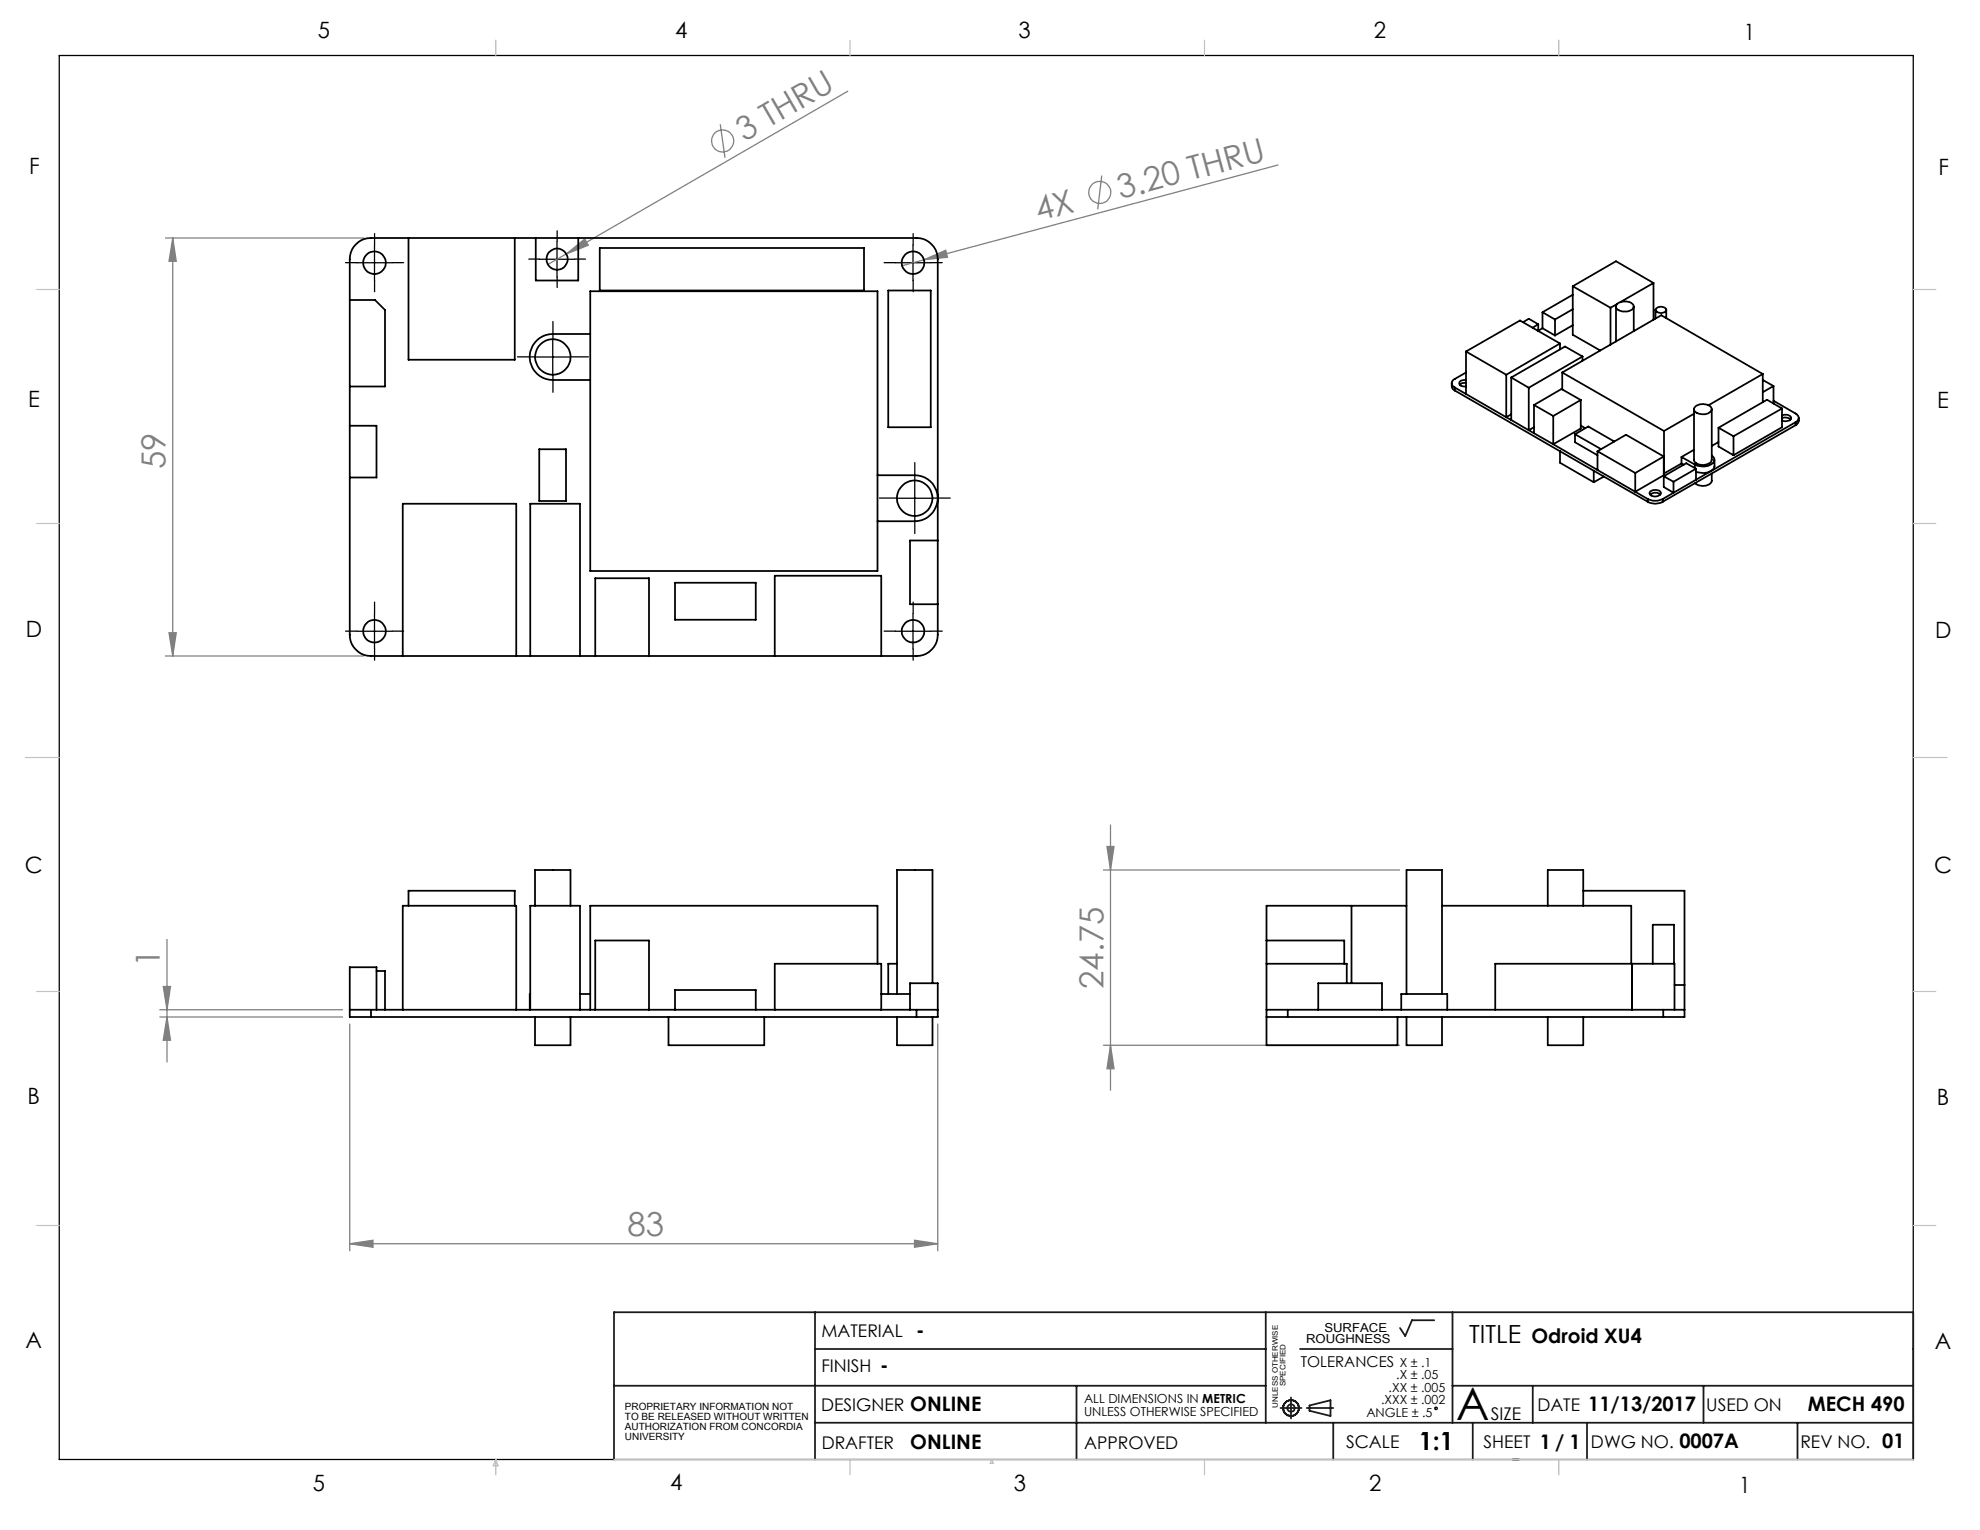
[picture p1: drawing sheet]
<svg xmlns="http://www.w3.org/2000/svg" width="279mm" height="216mm" viewBox="0 0 279 216" stroke-linecap="round" stroke-linejoin="round" font-family="sans-serif">
<g fill="none" stroke="#808080" stroke-width=".18">
<path d="M101.6 17.5l.7 4.8M119.6 12.9l-39.7 22.9M23.4 33.6h27.9M24.4 33.6v59M24.4 33.6l.5 3.3h-1.1zM79.9 35.8l2.6-2.1 .5 .9zM79.9 35.8l-2.6 1.5M130.4 36.7l3.1-1.4 .2 1zM130.4 36.7l-3.1 .8M155.5 24.8l-.6 4.7M180.3 23.3l-49.9 13.4M23.4 92.6h27.9"/>
<path d="M23.8 89.3h1.1l-.5 3.3zM156.2 119.5h1l-.5 3.3zM156.7 116.4v37.4M23 139.2h1.1l-.5 3.3zM23.6 132.6v17.3M155.7 122.8h41.8M22.5 142.5h25.8M22.5 143.5h25.8M23.6 143.5l.5 3.3h-1.1zM49.4 144.5v32M132.3 144.5v32M155.7 147.5h41.8"/>
<path d="M156.7 147.5l.5 3.3h-1zM49.4 175.5l3.2-.5v1zM49.4 175.5h82.9M129 175l3.3 .5-3.3 .5z"/>
<circle cx="102" cy="19.9" r="1.56"/>
<circle cx="155.2" cy="27.1" r="1.56"/>
</g>
<g fill="none" stroke="#000" stroke-width=".18">
<path d="M8.4 7.8h261.6v198.2h-261.6zM50.3 37.1h5.1M52.8 34.6v5M76.1 36.6h5M78.6 34.1v5M126.3 37.1h5M128.8 34.6v5M75.5 50.4h5M78 47.9v5M126.6 70.3h5M129.1 67.8v5M50.3 89.1h5.1"/>
<path d="M52.8 86.6v5M126.3 89.1h5M128.8 86.6v5"/>
<circle cx="202.6" cy="198.7" r=".17"/>
</g>
<g fill="none" stroke="#191924" stroke-width=".25">
<path d="M86.6 195.5h92M115 185.2v20.8M115 190.4h63.6M151.9 195.5v10.5M178.6 185.2v15.6M180.7 198.7h3M182.2 197.2v3M183.4 190.4h21.6M184.4 198.7h3.7M184.8 198.3l2.9-.7v2.2l-2.9-.7zM202.4 186.3h-3.2l-.9 2.2-.7-1.1M205 185.2v15.6"/>
<path d="M205 195.5h65M216.3 195.5v5.3M240.4 195.5v5.3M86.6 206v-20.8h183.4v20.8M115 200.8h155M188.1 200.8v5.2M207.8 200.8v5.2M213.4 206h.9M223.9 200.8v5.2M253.6 200.8v5.2"/>
<circle cx="182.2" cy="198.7" r="1.11"/>
<circle cx="182.2" cy="198.7" r=".51"/>
</g>
<g fill="none" stroke="#000" stroke-width=".18" stroke-dasharray="15.2 1.3 1.3 1.3">
<path d="M50.4 37.1h-1.6M52.9 34.6v-1.6M52.9 39.6v1.6M55.4 37.1h1.6M76.1 36.6h-1.5M78.6 34.1v-1.5M78.6 39.1v1.5M81.1 36.6h1.5M126.4 37.1h-1.6M128.9 34.6v-1.6M128.9 39.6v1.6M131.4 37.1h1.6"/>
<path d="M75.5 50.4h-2.5M78 47.9v-2.5M78 52.9v2.5M80.5 50.4h2.5M126.6 70.3h-2.5M129.1 67.8v-2.5M129.1 72.8v2.5M131.6 70.3h2.5M50.4 89.1h-1.6M52.9 86.6v-1.6M52.9 91.6v1.6M55.4 89.1h1.6"/>
<path d="M126.4 89.1h-1.6M128.9 86.6v-1.6M128.9 91.6v1.6M131.4 89.1h1.6"/>
</g>
<g fill="none" stroke="#c0c0c0" stroke-width=".18">
<path d="M70 5.7v2.1M119.9 5.7v2.1M170 5.7v2.1M220 5.7v2.1M5.2 40.9h3.2M270 40.9h3.2M5.2 73.9h3.2M270 73.9h3.2M3.6 106.9h4.8M270 106.9h4.7M5.2 139.9h3.2M270 139.9h3.2"/>
<path d="M5.2 172.9h3.2M270 172.9h3.2M70 206v2.1M70 206l.3 .8h-.7zM86.6 206h183.4M119.9 206v2.1M139.9 206l.3 .5h-.5zM170 206v2.1M220 206v2.1"/>
</g>
<g fill="#808080">
<path d="M130.4 36.7l3.1-1.4 .2 1z"/>
<path d="M79.9 35.8l2.6-2.1 .5 .9z"/>
<path d="M49.4 175.5l3.2-.5v1zM129 175l3.3 .5-3.3 .5z"/>
<path d="M23 139.2h1.1l-.5 3.3zM23.6 143.5l.5 3.3h-1.1zM24.4 33.6l.5 3.3h-1.1zM23.8 89.3h1.1l-.5 3.3zM156.2 119.5h1l-.5 3.3zM156.7 147.5l.5 3.3h-1z"/>
</g>
<g fill="none" stroke="#000" stroke-width=".25">
<path d="M50.2 34.5a2.79 2.79 0 0 1 2.2-.9h76.9a3 3 0 0 1 3 3v53a3 3 0 0 1-3 3h-76.9a3 3 0 0 1-3-3v-53a2.94 2.94 0 0 1 .8-2.1zM57.6 33.6v17.2h15v-17.2M75.6 33.6v6h6v-6M84.6 35h37.3v6h-37.3zM233.3 39.9l-5.3-3-6.1 3.5M233.3 39.9l-4.6 2.7M233.3 39.9v5.2M49.4 42.3h3.5l1.4 1.4v10.8h-4.9M83.3 47.1h-5.3a3.2 3.2 0 0 0-3.3 3.3 3.2 3.2 0 0 0 3.3 3.2h5.3M83.3 41.1h40.5v39.5h-40.5zM125.3 41h6v19.3h-6zM204.9 54.1v.5l.1 .3 .3 .2"/>
<path d="M205.3 54.7l1.6 .9M205.3 54.7v.4M205.3 55.1l19.6 11.3M206.9 53.6a.72 .72 0 0 0-1 .6 .89 .89 0 0 0 1 .3M206.9 52.6l-1.6 .9a.64 .64 0 0 0-.4 .6 .64 .64 0 0 0 .4 .6M206.9 54h-.5l-.4 .3M206.9 55.6l5.6 3.3M206.9 49.6v6M206.9 49.6l5.6 3.3M212.5 58.9l.8 .4M212.5 52.9v6M213.3 58.5l-.8 .4"/>
<path d="M213.3 59.3l2.4 1.4M213.3 53.3v6M213.3 53.3l2.4 1.4M214.9 45.5l.8-.5 1.4 .8M215.7 54.7v6M216.5 57.1v4M216.5 57.1l2.7 1.6M217.1 45.8l-.8 .4M217.1 45.8v.9M217.7 46.3l-.6 .4M217.7 46.3l1.7 1M217.7 44.1v2.2"/>
<path d="M217.7 44.1l1.7 1M219.2 58.7v4M219.4 45.1v2.2M220.1 48.5v.8M220.1 48.5l-5.6-3.3-7.6 4.4M220.1 48.5l-7.6 4.4M220.5 52.6l13.9-8.1 14.3 8.3M220.5 52.6l14.3 8.2M220.5 52.6v2.4M221.9 45.9l-2.5 1.4M221.9 40.4v6.8l3.9 2.3M221.9 40.4l5.4 3"/>
<path d="M221.9 43.6l-2.5 1.5M221.9 41.6l-4.2 2.5M223.1 56.4v4.1l-3.9 2.2M223.1 56.4l-2.8-1.5-3.8 2.2M223.1 56.4l-3.9 2.3M223.3 50.3l-7.6 4.4M223.3 50.3l-2.5-1.4-7.5 4.4M223.3 50.3v.6M227.3 43.4v5.2M228 43.3v4.9M228.2 42.9l-.9 .5M228.2 42.9a1.64 1.64 0 0 1 2.3 .2 .9 .9 0 0 1-1.1 .9 1.1 1.1 0 0 1-1.4-.8z"/>
<path d="M230.5 43.3v3.4M233.6 43.7v1.2M233.7 43.6a.95 .95 0 0 1 1.4 .1 .83 .83 0 0 1-.7 .5 .83 .83 0 0 1-.8-.5zM235.1 43.7v1.2M239 57.7v7.2a1.1 1.1 0 0 0 1.4 .7 1.19 1.19 0 0 0 1.1-.7v-7.2M239 58.4l-4.2 2.4M239.1 57.5a1.59 1.59 0 0 1 2.4 .1 1.01 1.01 0 0 1-1.3 .9 .88 .88 0 0 1-1.1-.9zM248.7 52.8l-7.6 4.4M248.7 52.8v3.9M248.7 53.6l1.6 .9M250.3 56.6l3.1 1.7a.64 .64 0 0 1 .4 .7 .64 .64 0 0 1-.4 .6M250.3 54.5l-1.6 .9"/>
<path d="M250.3 54.5v2.4M251.5 58.6a.83 .83 0 0 1 1.2 .5 1.03 1.03 0 0 1-1.2 .2M251.5 59a1.08 1.08 0 0 1 1.2 .2M251.5 57.6v2.7l-6.9 3.9M251.5 57.6l-2.2-1.2-6.8 4M251.5 57.6l-6.9 4M253.4 59.6l-18.8 10.8M253.4 59.6v.4M253.8 59v.7l-.4 .3M49.4 60.1h3.7v7.3h-3.7M76.1 63.4h3.8v7.3h-3.8zM123.8 67.1h5.3a3.2 3.2 0 0 1 3.2 3.2 3.2 3.2 0 0 1-3.2 3.3h-5.3"/>
<path d="M132.3 76.3h-3.9v9h3.9M215.7 60.7l3.5 2M216.5 60.3l-.8 .4M219.2 62.7l6.2 3.6M220.1 63.7v1.6l4.8 2.8M222.3 61.3v1.1l3.1 1.8M222.3 61.3l3.7 2.1M222.3 61.3l1.8-1.1 3.7 2.1M223.1 60l.6 .4M224.9 66.4l7.6 4.4M224.9 66.4v1.7M225.4 66.3l7.1 4.1"/>
<path d="M225.4 63.7v2.6M225.4 63.7l5.4 3M225.4 63.7l4-2.4 5.4 3.1M226.3 67.2l-1.4 .9M232.5 70.4a2.39 2.39 0 0 0 2.1 0M232.5 70.8a2.13 2.13 0 0 0 2.1 0M232.5 70.4v.4M232.9 69.4a1.04 1.04 0 0 1 1.5 .2 .91 .91 0 0 1-1.6 0zM232.9 69.8a1.13 1.13 0 0 1 1.4 0M234.6 70.4v.4M234.8 66.8h.1M234.8 67.2v1.5l1.3 .8v-1.5"/>
<path d="M234.8 64.4v2.7l-4 2.3v-2.7M234.8 64.4l-4 2.3M234.8 67.2l1.3 .8M234.8 60.8v6M237.3 65.4l-2.5 1.4M237.3 65.4l.3 .2M237.3 64.5v.9M237.3 64.5l1.8 1M239 63.5l-1.7 1M239.1 65.5v.5M239.3 66.1l-3.2 1.9M239.3 66.1v1.6"/>
<path d="M239.3 66.1l-1.4-.7-3.1 1.8M241.5 64.3a.71 .71 0 0 1 .4 .7 .71 .71 0 0 1-.6 .6 2.39 2.39 0 0 1-2.2-.1M241.5 66.8v1a1.48 1.48 0 0 1-2.2 .5l-.1-.1M241.9 64.9v.9a1.44 1.44 0 0 1-1.7 .9l-.9-.1M242.5 60.4v2.6l2.1 1.2M242.5 62.4l-1 .5M242.5 60.4l2.1 1.2M244.6 61.6v2.6M253.4 60l-18.8 10.8M56.8 92.6v-21.5h16v21.5M74.8 92.6v-21.5h7v21.5M84 92.6v-11h7.6v11"/>
<path d="M95.3 82.2h11.3v5.3h-11.3zM109.3 92.6v-11.4h15.1v11.4M53.1 137h1.2v5.5M57.6 127.8v-2.1h15v2.1M75.5 127.8v-5h5v5M123.8 136v-8.2h-40.5v14.7M126.6 136h-1.3v4.3M131.6 138.7v-15.9h-5v17.5M178.7 132.7h11v3.3M178.7 136h11.3v2.7M190.7 127.8v10.9M198.5 127.8h-19.8v19.7h18.5v-4"/>
<path d="M203.5 127.8h26.7v8.2M218.4 127.8v-5h5v5M223.4 125.7h14.3v17.8h-3M230.3 136v6.5M233.2 136v-5.5h3v5.5M236.3 139h1.4M49.4 142.5h3M52.4 143.5h76.9M52.4 142.5h76.9M52.4 142.5v1M53.1 142.5v-6h-3.7v7h3M56.8 142.5v-14.7h16v14.7"/>
<path d="M74.8 140.3v2.2M74.8 142.5v-14.7h7v14.7M75.5 143.5v4h5v-4M81.8 140.3h1.5M84 142.5v-9.8h7.6v9.8M94.3 143.5v4h13.5v-4M95.2 142.5v-2.8h11.4v2.8M109.3 142.5v-6.5h15.1v6.5M124.4 140.3h4M126.6 143.5v4h5v-4M128.4 142.5v-3.8h3.9v4.8h-3M129.3 142.5h3"/>
<path d="M129.3 142.5v1M178.7 143.5h3M178.7 142.5h3M181.7 143.5h53M181.7 142.5h53M181.7 142.5v1M186 142.5v-3.8h9v3.8M197.7 142.5v-2.2h6.5v2.2M198.5 140.3v-17.5h5v17.5M198.5 143.5v4h5v-4M211 142.5v-6.5h25.3v6.5M218.4 143.5v4h5v-4"/>
<path d="M234.7 142.5h3M234.7 142.5v1"/>
<circle cx="52.8" cy="37.1" r="1.6"/>
<circle cx="78.6" cy="36.6" r="1.49"/>
<circle cx="128.8" cy="37.1" r="1.59"/>
<circle cx="78" cy="50.4" r="2.51"/>
<circle cx="129.1" cy="70.3" r="2.5"/>
<circle cx="52.8" cy="89.1" r="1.6"/>
<circle cx="128.8" cy="89.1" r="1.59"/>
</g>
<text font-size="6.3" x="205.5" y="200.4">A</text>
<g font-size="4.7" fill="#808080">
<text x="105.1" y="20.1" transform="rotate(-30 105.1 20.1)">3 THRU</text>
<text x="158.1" y="28.1" transform="rotate(-15 158.1 28.1)">3.20 THRU</text>
<text x="146.5" y="31.2" transform="rotate(-15 146.5 31.2)">4X</text>
<text x="23.4" y="66.2" transform="rotate(-90 23.4 66.2)">59</text>
<text x="22.6" y="136.4" transform="rotate(-90 22.6 136.4)">1</text>
<text x="155.7" y="139.6" transform="rotate(-90 155.7 139.6)">24.75</text>
<text x="88.5" y="174.5">83</text>
</g>
<g font-size="3.5">
<text x="207.3" y="189.5">TITLE</text>
<text x="200.2" y="204.7">1:1</text>
</g>
<g font-size="3.2">
<text x="44.8" y="5.4">5</text>
<text x="95.3" y="5.3">4</text>
<text x="143.7" y="5.4">3</text>
<text x="193.9" y="5.4">2</text>
<text x="246.1" y="5.7">1</text>
<text x="4.1" y="24.5">F</text>
<text x="273.5" y="24.7">F</text>
<text x="4" y="57.5">E</text>
<text x="273.4" y="57.6">E</text>
<text x="3.6" y="89.8">D</text>
<text x="273.1" y="90">D</text>
<text x="3.5" y="123.1">C</text>
<text x="272.9" y="123.3">C</text>
<text x="3.9" y="155.7">B</text>
<text x="273.3" y="155.9">B</text>
<text x="3.6" y="190.2">A</text>
<text x="273" y="190.3">A</text>
<text x="44.2" y="210.4">5</text>
<text x="94.6" y="210.3">4</text>
<text x="143.1" y="210.4">3</text>
<text x="193.2" y="210.3">2</text>
<text x="245.4" y="210.6">1</text>
</g>
<g font-size="2.8">
<text x="129.3" y="188.7">-</text>
<text x="216.1" y="189.5">Odroid XU4</text>
<text x="124.2" y="193.6">-</text>
<text x="128.5" y="199.2">ONLINE</text>
<text x="224.1" y="199.2">11/13/2017</text>
<text x="255.1" y="199.2">MECH 490</text>
<text x="128.5" y="204.5">ONLINE</text>
<text x="217.3" y="204.4">1 / 1</text>
<text x="237" y="204.4">0007A</text>
<text x="265.6" y="204.4">01</text>
</g>
<g font-size="2.5">
<text x="115.9" y="188.7">MATERIAL</text>
<text x="115.9" y="193.6">FINISH</text>
<text x="115.9" y="199.2">DESIGNER</text>
<text x="210.4" y="200.4">SIZE</text>
<text x="216.9" y="199.2">DATE</text>
<text x="240.8" y="199.2">USED ON</text>
<text x="115.9" y="204.5">DRAFTER</text>
<text x="153" y="204.5">APPROVED</text>
<text x="189.9" y="204.3">SCALE</text>
<text x="209.4" y="204.4">SHEET</text>
<text x="224.5" y="204.4">DWG NO.</text>
<text x="254" y="204.4">REV NO.</text>
</g>
<text font-size="2.1" x="183.6" y="192.8">TOLERANCES</text>
<g font-size="1.8">
<text x="196" y="196.4">.XX ± .005</text>
<text x="197" y="194.6">.X ± .05</text>
<text x="197.5" y="192.8">X ± .1</text>
<text x="153" y="198">ALL DIMENSIONS IN METRIC</text>
<text x="153" y="199.8">UNLESS OTHERWISE SPECIFIED</text>
<text x="192.8" y="199.9">ANGLE ± .5</text>
<text x="194.9" y="198.1">.XXX ± .002</text>
</g>
<g font-size="1.7">
<text x="184.3" y="189.6">ROUGHNESS</text>
<text x="186.9" y="187.9">SURFACE</text>
</g>
<g font-size="1.4">
<text x="88.2" y="199">PROPRIETARY INFORMATION NOT</text>
<text x="88.2" y="200.4">TO BE RELEASED WITHOUT WRITTEN</text>
<text x="88.2" y="201.8">AUTHORIZATION FROM CONCORDIA</text>
<text x="88.2" y="203.3">UNIVERSITY</text>
</g>
<g font-size="1.1">
<text x="181.4" y="195.6" transform="rotate(-90 181.4 195.6)">SPECIFIED</text>
<text x="180.3" y="198.6" transform="rotate(-90 180.3 198.6)">UNLESS OTHERWISE</text>
</g>
</svg>
